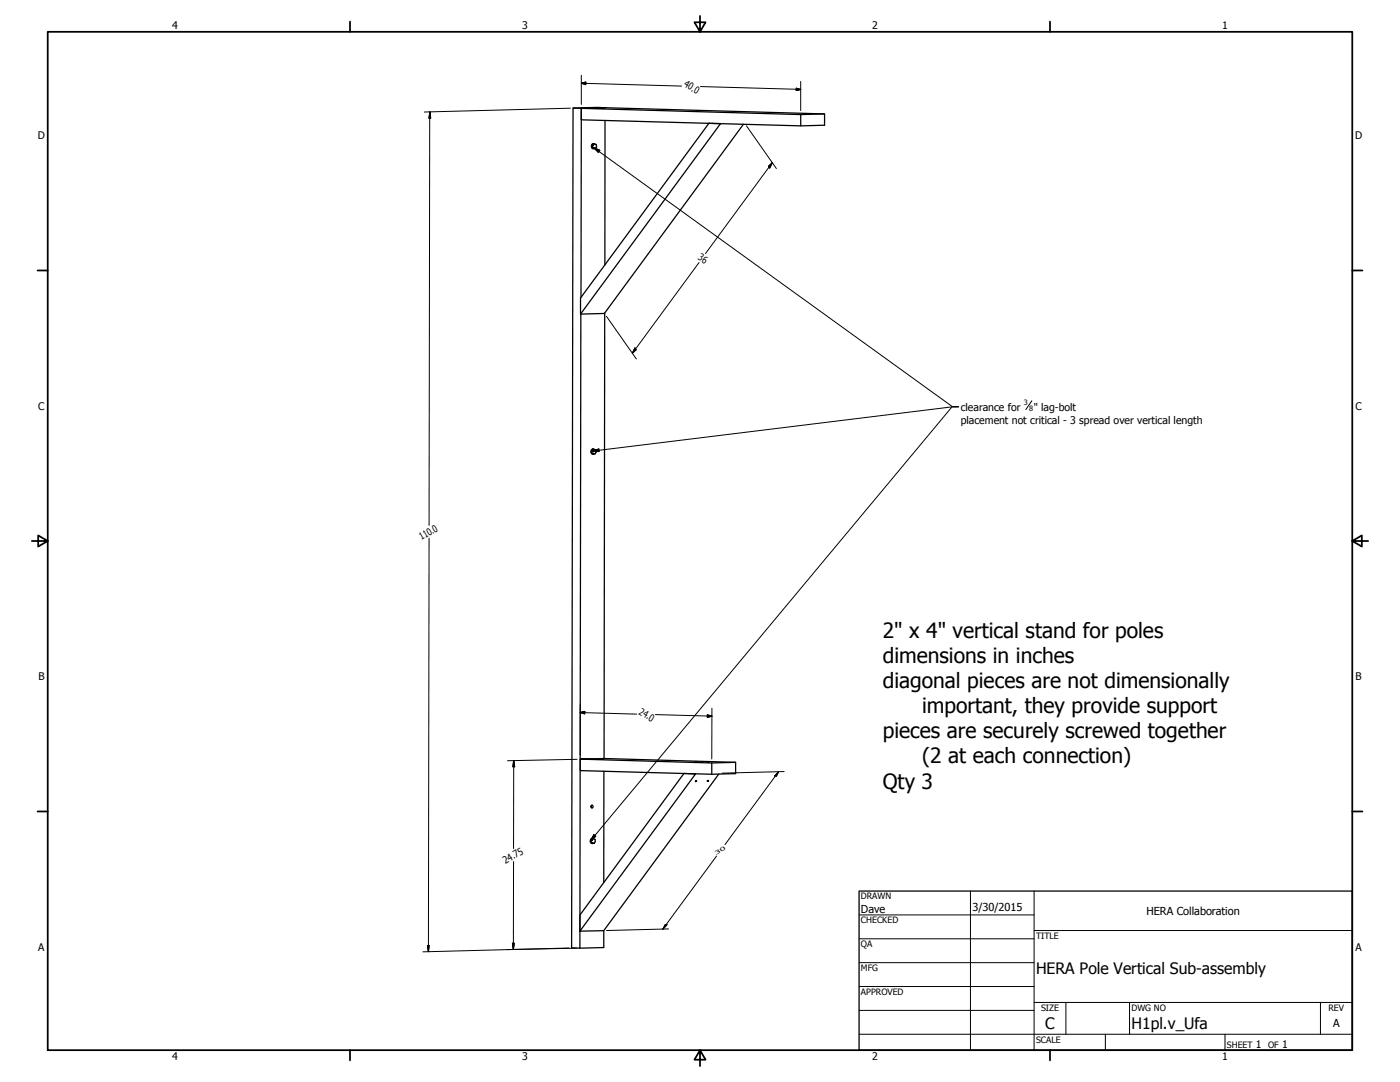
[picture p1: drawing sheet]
<svg xmlns="http://www.w3.org/2000/svg" width="559mm" height="432mm" viewBox="0 0 559 432" stroke-linecap="round" stroke-linejoin="round" font-family="sans-serif">
<!-- layer: Visible (ANSI) -->
<g fill="none" stroke="#000" stroke-width=".51">
<path d="M232 43.2l9.5-.2 87.6 2.5v4.5l-9.5 .2-87.6-2.4zM236.8 57.3a1 1 0 0 0-.8 1.1 1 1 0 0 0 .9 .9M236.8 57.4l1.1 .3 .2 .9M236.8 57.3h.2M236.8 57.4l-.5 .7M236.9 58.2l-.6-.1 .2 1M237 59l-.5 .1 1.1 .2M237.2 57.4a.92 .92 0 0 0-.9 .9 .92 .92 0 0 0 .9 .9M237.3 57.4l.1 .1M237.7 59.2l-.1 .1M237.9 57.7h.1M238.1 58.5v.1"/>
<path d="M238.1 58.6l-.5 .6M241.5 43l-12.8 .1M241.5 43l-9.5 .2 87.6 2.5v4.5M241.5 48.1l-.1 57.6M283 49.2l-51.3 69.7v6.4l9.5-.2 55.5-75.5M283.1 49.2l4.6 .1M287.6 49.3l-55.9 76M329.1 45.5l-9.5 .2M231.9 118.7l.1-75.5-3.3-.1-.5 335.2 3.3 .1 .3-253.1M241.4 124.9l-.3 177.8M236.8 179.2a1.02 1.02 0 0 0-1 1 1.02 1.02 0 0 0 .9 1M237 179.3a.92 .92 0 0 0-.9 .9 .92 .92 0 0 0 .9 1"/>
<path d="M237 179.3l.2 .1M237 179.3h-.4l-.5 .7M237.1 179.3l.6 .2 .2 1M236.7 180h-.6l.2 .9M236.9 180.8l-.6 .1 1.1 .3M237.4 181v.2M237.9 180.5h.1M237.9 180.5l-.5 .7M241 307.8v44.4M241.1 302.7l52.5 1.5v4.5l-9.5 .3-52.5-1.5v-4.5M241.1 302.7l-9.5 .3 52.5 1.5v4.5M277.5 304.2h.8z"/>
<path d="M277.6 311.7l.5-.1h-.4l-.1 .4 .4-.3M282.3 304h.7zM282.3 311.6l.5-.1h-.3l-.1 .3 .4-.2M286.9 308.9l-45.9 62.5-9.5 .2v-6.4l41.5-56.5 4.6 .2-46.1 62.7M293.6 304.2l-9.5 .3M235.8 335.3l.5-.7 1.2 .4 .1 .9-.4 .6M235.9 321.6a.48 .48 0 0 1 .7-.1 .48 .48 0 0 1 0 .7 .48 .48 0 0 1-.7 0zM236.5 335.4l-.7-.1 .2 1M236.5 334.6a.99 .99 0 0 0-.9 1 .99 .99 0 0 0 .9 1M236.6 336.2l-.6 .1 .7 .2M236.7 334.7a.92 .92 0 0 0-.9 .9 .92 .92 0 0 0 .9 .9M236.8 334.7l.1 .1"/>
<path d="M237.2 336.4l-.5 .1M237.5 335h.1M241 371.4v6.7l-9.5 .3"/>
</g>
<circle cx="237.6" cy="335.9" r=".25" fill="#000"/>
<!-- layer: Border (ANSI) -->
<g fill="none" stroke="#000" stroke-width=".7">
<path d="M19 12.7h520.8v406.4h-520.8zM139.7 8.6v4.1M279.4 6.3v6.4l-2.2-3.8h4.4l-2.2 3.8M419.1 8.6v4.1M15 107.9h4M539.8 107.9h4M12.7 215.9h6.3l-3.8-2.2v4.4l3.8-2.2M539.8 215.9l3.8 2.2v-4.4l-3.8 2.2h6.3M15 323.8h4M539.8 323.8h4M139.7 419.1v4.1M279.4 419.1l2.2 3.8h-4.4l2.2-3.8v6.3"/>
<path d="M419.1 419.1v4.1"/>
</g>
<!-- layer: Title (ANSI) -->
<g fill="none" stroke="#000" stroke-width=".4">
<path d="M387.3 355.6v63.5M412.7 355.6v63.5M342.9 365.1h69.8M342.9 374.6h69.8M412.7 371.3h127.1M342.9 384.2h69.8M342.9 393.7h69.8M342.9 412.7h196.9M342.9 403.2h69.8M412.7 400h127.1M425.4 400v12.7M441.2 412.7v6.4"/>
<path d="M450.8 400v12.7M488.9 412.7v6.4M527 400v12.7"/>
</g>
<path d="M342.9 355.6h196.9v63.5h-196.9z" fill="none" stroke="#000" stroke-width=".51"/>
<!-- layer: Dimension (ANSI) -->
<g fill="none" stroke="#000" stroke-width=".4">
<path d="M232 33.2l1.8-.4v1zM232 33.2l40 1.2M232 30v11.7M279.6 34.5l40 1.2M317.8 35.2l1.8 .5-1.8 .4zM319.6 32.5v11.6M171.6 44.6l.3 2.5-.7 .1zM171.6 44.6l-.3 165.1M227.6 43.2l-58.2 1.5M297.9 50.2l12 17M306.7 66.4l1.5-1.4-1 2.1zM308.2 65l-26.6 36.2"/>
<path d="M279 104.8l-26.6 36.2M242.1 126.2l11.9 17.1M253.4 138.9l.5 .7-1.5 1.4zM171.3 214.8l-.3 165M231.6 284.4l1.8-.5v1zM231.6 284.4l22.5 .6M231.6 281.2v20.2M261.6 285.2l22.6 .6M282.3 285.2l1.9 .6-1.9 .5zM284.2 282.6l-.1 20.3M205 303.5l.4 2.5h-.7zM205 303.5v35.1"/>
<path d="M230.3 303l-27.7 .6M310.8 308l-.9 1.7h-.7zM310.8 308l-21.4 29.1M313 307.9l-24.8 .6M205 343.9l-.1 35M286 341.6l-21.4 29.2M170.6 377.3h.7l-.3 2.5zM204.5 376.4h.8l-.4 2.5zM227.1 378.3l-58.3 1.6M230.2 378.4l-27.8 .6M265.6 369h.7l-1.7 1.8zM266.8 370.7l-24.7 .6"/>
</g>
<g fill="#000" stroke="#000" stroke-width=".4">
<path d="M232 33.2l1.8-.4zM232 33.2l1.8-.4v1zM317.8 36.1l1.8-.4zM317.8 35.2l1.8 .5-1.8 .4zM171.6 44.6l.3 2.5zM171.6 44.6l.3 2.5-.7 .1zM308.2 65l-1 2.1zM306.7 66.4l1.5-1.4-1 2.1zM253.4 138.9l-1 2.1zM253.4 138.9l.5 .7-1.5 1.4zM231.6 284.4l1.8-.5zM231.6 284.4l1.8-.5v1z"/>
<path d="M282.3 286.3l1.9-.5zM282.3 285.2l1.9 .6-1.9 .5zM205 303.5l.4 2.5zM205 303.5l.4 2.5h-.7zM310.8 308l-.9 1.7zM310.8 308l-.9 1.7h-.7zM170.6 377.3l.4 2.5zM170.6 377.3h.7l-.3 2.5zM204.5 376.4l.4 2.5zM204.5 376.4h.8l-.4 2.5zM265.6 369l-1 1.8zM265.6 369h.7l-1.7 1.8z"/>
</g>
<!-- layer: Symbol (ANSI) -->
<path d="M237 59l2.4 1-.6 .8zM237 59l143.2 103.3h2.5M411.9 160l-2.5 3.4M236.6 180l2.4-.8 .1 1zM236.6 180l143.4-17.6h2.6l-2.6-.1-144.2 173M237 333.1l.8 .7-2 1.5z" fill="none" stroke="#000" stroke-width=".4"/>
<path d="M237 59l2.4 1zM237 59l2.4 1-.6 .8zM236.6 180l2.4-.8zM236.6 180l2.4-.8 .1 1zM237 333.1l-1.2 2.2zM237 333.1l.8 .7-2 1.5z" fill="#000" stroke="#000" stroke-width=".4"/>
<g font-size="8.4">
<text x="352.4" y="254.5">2&quot; x 4&quot; vertical stand for poles</text>
<text x="352.4" y="264.5">dimensions in inches</text>
<text x="352.4" y="274.6">diagonal pieces are not dimensionally</text>
<text x="368" y="284.6">important, they provide support</text>
<text x="352.4" y="294.6">pieces are securely screwed together</text>
<text x="368" y="304.7">(2 at each connection)</text>
<text x="352.4" y="314.7">Qty 3</text>
</g>
<g font-size="6.3">
<text x="413.5" y="388.6">HERA Pole Vertical Sub-assembly</text>
<text x="417.2" y="410.6">C</text>
<text x="451.6" y="410.7">H1pl.v_Ufa</text>
</g>
<g font-size="4.4">
<text x="343.7" y="364.3">Dave</text>
<text x="388.1" y="363.7">3/30/2015</text>
<text x="457.6" y="365.1">HERA Collaboration</text>
<text x="532.1" y="409.9">A</text>
</g>
<g font-size="4.2">
<text x="68.7" y="11.7">4</text>
<text x="208.4" y="11.7">3</text>
<text x="348.1" y="11.7">2</text>
<text x="487.8" y="11.7">1</text>
<text x="15.1" y="55.5">D</text>
<text x="540.9" y="55.5">D</text>
<text x="15.2" y="163.4">C</text>
<text x="383.5" y="163.9">clearance for</text>
<text x="412.6" y="163.9">&quot; lag-bolt</text>
<text x="541" y="163.4">C</text>
<text x="383.5" y="169.2">placement not critical - 3 spread over vertical length</text>
<text x="15.3" y="271.4">B</text>
<text x="541.1" y="271.4">B</text>
<text x="15.2" y="379.3">A</text>
<text x="541" y="379.3">A</text>
<text x="501.3" y="418.3">1</text>
<text x="511.8" y="418.3">1</text>
<text x="68.7" y="423.2">4</text>
<text x="208.4" y="423.2">3</text>
<text x="348.1" y="423.2">2</text>
<text x="487.8" y="423.2">1</text>
</g>
<text font-size="4.1" x="201.7" y="344.8" transform="rotate(-30 201.7 344.8)">24.75</text>
<text font-size="4" x="272.7" y="34.4" transform="rotate(30 272.7 34.4)">40.0</text>
<g font-size="3.9">
<text x="278.4" y="103.5" transform="rotate(30 278.4 103.5)">36</text>
<text x="168.3" y="215.6" transform="rotate(-30 168.3 215.6)">110.0</text>
<text x="254.8" y="285" transform="rotate(30 254.8 285)">24.0</text>
</g>
<g font-size="3.5">
<text x="343.7" y="358.9">DRAWN</text>
<text x="343.7" y="368.5">CHECKED</text>
<text x="413.5" y="374.6">TITLE</text>
<text x="343.7" y="378">QA</text>
<text x="343.7" y="387.5">MFG</text>
<text x="343.7" y="397.1">APPROVED</text>
<text x="415.5" y="403.4">SIZE</text>
<text x="451.6" y="403.4">DWG NO</text>
<text x="530.3" y="403.4">REV</text>
<text x="413.5" y="416.1">SCALE</text>
<text x="489.7" y="418.3">SHEET</text>
<text x="506.2" y="418.3">OF</text>
</g>
<g font-size="2.9">
<text x="408.7" y="161.7">3</text>
<text x="410.8" y="163.9">8</text>
</g>
<g font-size="2.1">
<text x="285.9" y="341.2" transform="rotate(-30 285.9 341.2)">3</text>
<text x="287.8" y="340.1" transform="rotate(-30 287.8 340.1)">0</text>
</g>
</svg>
